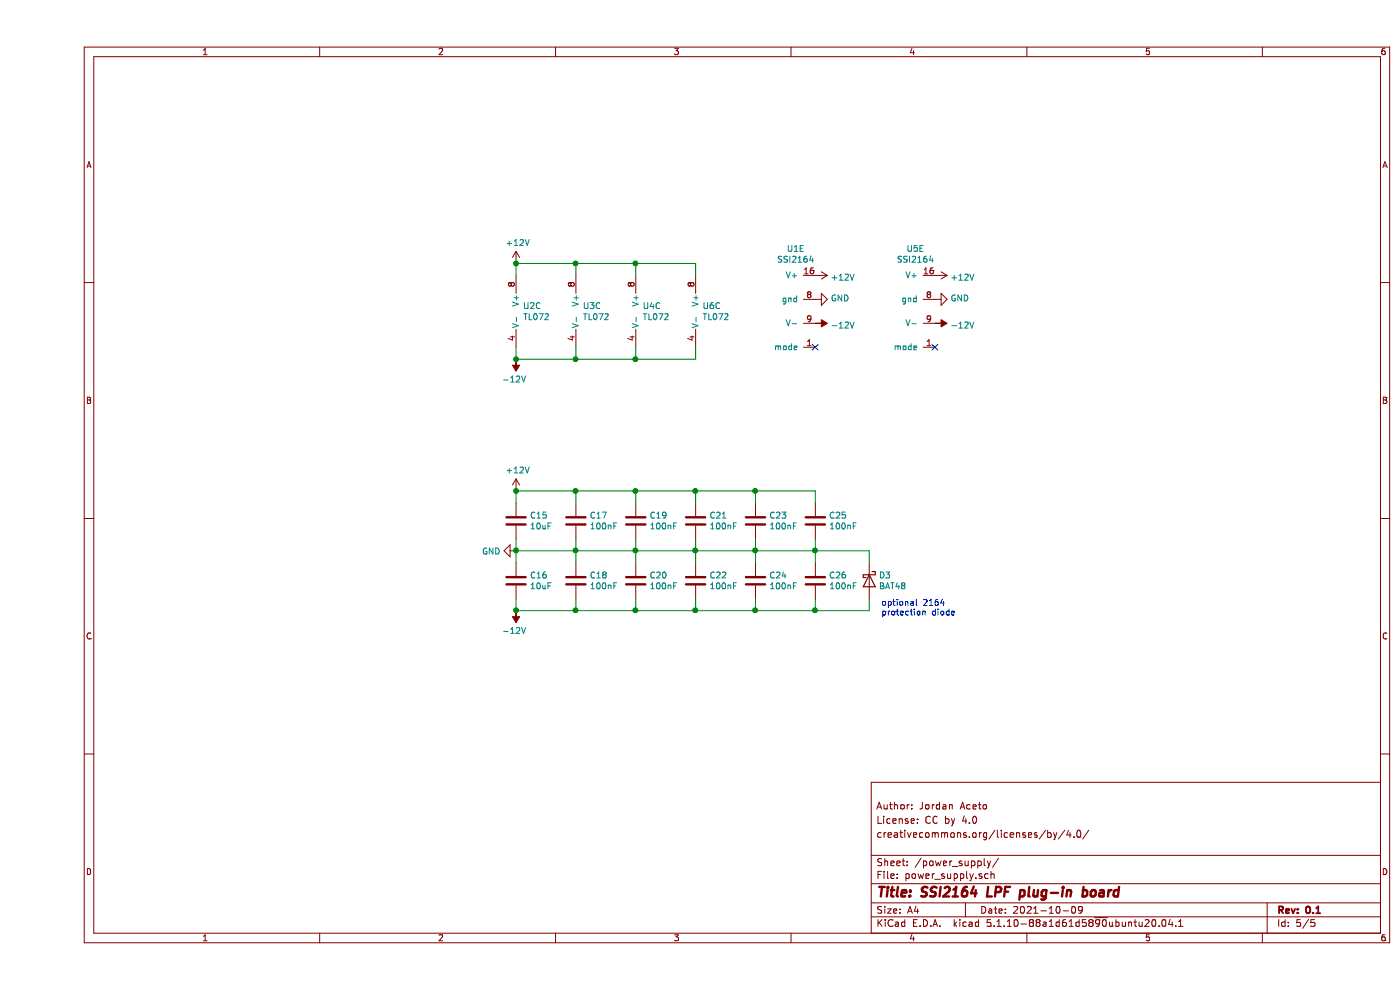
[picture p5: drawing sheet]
EESchema Schematic File Version 4
EELAYER 30 0
EELAYER END
$Descr A4 11693 8268
encoding utf-8
Sheet 5 5
Title "SSI2164 LPF plug-in board"
Date "2021-10-09"
Rev "0.1"
Comp ""
Comment1 "creativecommons.org/licenses/by/4.0/"
Comment2 "License: CC by 4.0"
Comment3 "Author: Jordan Aceto"
Comment4 ""
$EndDescr
$Comp
L Amplifier_Operational:TL072 U2
U 3 1
P 4100 2600
F 0 "U2" H 4058 2646 50  0000 L CNN
F 1 "TL072" H 4058 2555 50  0000 L CNN
F 2 "Package_SO:SOIC-8_3.9x4.9mm_P1.27mm" H 4100 2600 50  0001 C CNN
F 3 "http://www.ti.com/lit/ds/symlink/tl071.pdf" H 4100 2600 50  0001 C CNN
	3    4100 2600
	1    0    0    -1  
$EndComp
$Comp
L Amplifier_Operational:TL072 U3
U 3 1
P 4600 2600
F 0 "U3" H 4558 2646 50  0000 L CNN
F 1 "TL072" H 4558 2555 50  0000 L CNN
F 2 "Package_SO:SOIC-8_3.9x4.9mm_P1.27mm" H 4600 2600 50  0001 C CNN
F 3 "http://www.ti.com/lit/ds/symlink/tl071.pdf" H 4600 2600 50  0001 C CNN
	3    4600 2600
	1    0    0    -1  
$EndComp
$Comp
L Amplifier_Operational:TL072 U4
U 3 1
P 5100 2600
F 0 "U4" H 5058 2646 50  0000 L CNN
F 1 "TL072" H 5058 2555 50  0000 L CNN
F 2 "Package_SO:SOIC-8_3.9x4.9mm_P1.27mm" H 5100 2600 50  0001 C CNN
F 3 "http://www.ti.com/lit/ds/symlink/tl071.pdf" H 5100 2600 50  0001 C CNN
	3    5100 2600
	1    0    0    -1  
$EndComp
$Comp
L Amplifier_Operational:TL072 U6
U 3 1
P 5600 2600
F 0 "U6" H 5558 2646 50  0000 L CNN
F 1 "TL072" H 5558 2555 50  0000 L CNN
F 2 "Package_SO:SOIC-8_3.9x4.9mm_P1.27mm" H 5600 2600 50  0001 C CNN
F 3 "http://www.ti.com/lit/ds/symlink/tl071.pdf" H 5600 2600 50  0001 C CNN
	3    5600 2600
	1    0    0    -1  
$EndComp
$Comp
L lpf_parts:SSM2164 U1
U 5 1
P 6400 2500
F 0 "U1" H 6337 2925 50  0000 C CNN
F 1 "SSI2164" H 6337 2834 50  0000 C CNN
F 2 "Package_SO:SOIC-16_3.9x9.9mm_P1.27mm" H 6500 2700 50  0001 C CNN
F 3 "" H 6500 2700 50  0001 C CNN
	5    6400 2500
	1    0    0    -1  
$EndComp
Wire Wire Line
	5500 2300 5500 2200
Wire Wire Line
	5500 2200 5000 2200
Wire Wire Line
	4000 2200 4000 2300
Wire Wire Line
	4500 2300 4500 2200
Connection ~ 4500 2200
Wire Wire Line
	4500 2200 4000 2200
Wire Wire Line
	5000 2300 5000 2200
Connection ~ 5000 2200
Wire Wire Line
	5000 2200 4500 2200
Wire Wire Line
	4000 2900 4000 3000
Wire Wire Line
	4000 3000 4500 3000
Wire Wire Line
	5500 3000 5500 2900
Wire Wire Line
	5000 2900 5000 3000
Connection ~ 5000 3000
Wire Wire Line
	5000 3000 5500 3000
Wire Wire Line
	4500 2900 4500 3000
Connection ~ 4500 3000
Wire Wire Line
	4500 3000 5000 3000
$Comp
L power:+12V #PWR026
U 1 1
P 4000 2200
F 0 "#PWR026" H 4000 2050 50  0001 C CNN
F 1 "+12V" H 4015 2373 50  0000 C CNN
F 2 "" H 4000 2200 50  0001 C CNN
F 3 "" H 4000 2200 50  0001 C CNN
	1    4000 2200
	1    0    0    -1  
$EndComp
Connection ~ 4000 2200
$Comp
L power:-12V #PWR027
U 1 1
P 4000 3000
F 0 "#PWR027" H 4000 3100 50  0001 C CNN
F 1 "-12V" H 4015 3173 50  0000 C CNN
F 2 "" H 4000 3000 50  0001 C CNN
F 3 "" H 4000 3000 50  0001 C CNN
	1    4000 3000
	-1   0    0    1   
$EndComp
Connection ~ 4000 3000
$Comp
L power:-12V #PWR033
U 1 1
P 6500 2700
F 0 "#PWR033" H 6500 2800 50  0001 C CNN
F 1 "-12V" V 6515 2828 50  0000 L CNN
F 2 "" H 6500 2700 50  0001 C CNN
F 3 "" H 6500 2700 50  0001 C CNN
	1    6500 2700
	0    1    1    0   
$EndComp
$Comp
L power:+12V #PWR031
U 1 1
P 6500 2300
F 0 "#PWR031" H 6500 2150 50  0001 C CNN
F 1 "+12V" V 6515 2428 50  0000 L CNN
F 2 "" H 6500 2300 50  0001 C CNN
F 3 "" H 6500 2300 50  0001 C CNN
	1    6500 2300
	0    1    1    0   
$EndComp
$Comp
L power:GND #PWR032
U 1 1
P 6500 2500
F 0 "#PWR032" H 6500 2250 50  0001 C CNN
F 1 "GND" V 6505 2372 50  0000 R CNN
F 2 "" H 6500 2500 50  0001 C CNN
F 3 "" H 6500 2500 50  0001 C CNN
	1    6500 2500
	0    -1   -1   0   
$EndComp
$Comp
L Device:C C17
U 1 1
P 4500 4350
F 0 "C17" H 4615 4396 50  0000 L CNN
F 1 "100nF" H 4615 4305 50  0000 L CNN
F 2 "Capacitor_SMD:C_0603_1608Metric" H 4538 4200 50  0001 C CNN
F 3 "~" H 4500 4350 50  0001 C CNN
	1    4500 4350
	1    0    0    -1  
$EndComp
$Comp
L Device:C C18
U 1 1
P 4500 4850
F 0 "C18" H 4615 4896 50  0000 L CNN
F 1 "100nF" H 4615 4805 50  0000 L CNN
F 2 "Capacitor_SMD:C_0603_1608Metric" H 4538 4700 50  0001 C CNN
F 3 "~" H 4500 4850 50  0001 C CNN
	1    4500 4850
	1    0    0    -1  
$EndComp
$Comp
L Device:C C19
U 1 1
P 5000 4350
F 0 "C19" H 5115 4396 50  0000 L CNN
F 1 "100nF" H 5115 4305 50  0000 L CNN
F 2 "Capacitor_SMD:C_0603_1608Metric" H 5038 4200 50  0001 C CNN
F 3 "~" H 5000 4350 50  0001 C CNN
	1    5000 4350
	1    0    0    -1  
$EndComp
$Comp
L Device:C C20
U 1 1
P 5000 4850
F 0 "C20" H 5115 4896 50  0000 L CNN
F 1 "100nF" H 5115 4805 50  0000 L CNN
F 2 "Capacitor_SMD:C_0603_1608Metric" H 5038 4700 50  0001 C CNN
F 3 "~" H 5000 4850 50  0001 C CNN
	1    5000 4850
	1    0    0    -1  
$EndComp
$Comp
L Device:C C21
U 1 1
P 5500 4350
F 0 "C21" H 5615 4396 50  0000 L CNN
F 1 "100nF" H 5615 4305 50  0000 L CNN
F 2 "Capacitor_SMD:C_0603_1608Metric" H 5538 4200 50  0001 C CNN
F 3 "~" H 5500 4350 50  0001 C CNN
	1    5500 4350
	1    0    0    -1  
$EndComp
$Comp
L Device:C C22
U 1 1
P 5500 4850
F 0 "C22" H 5615 4896 50  0000 L CNN
F 1 "100nF" H 5615 4805 50  0000 L CNN
F 2 "Capacitor_SMD:C_0603_1608Metric" H 5538 4700 50  0001 C CNN
F 3 "~" H 5500 4850 50  0001 C CNN
	1    5500 4850
	1    0    0    -1  
$EndComp
$Comp
L Device:C C23
U 1 1
P 6000 4350
F 0 "C23" H 6115 4396 50  0000 L CNN
F 1 "100nF" H 6115 4305 50  0000 L CNN
F 2 "Capacitor_SMD:C_0603_1608Metric" H 6038 4200 50  0001 C CNN
F 3 "~" H 6000 4350 50  0001 C CNN
	1    6000 4350
	1    0    0    -1  
$EndComp
$Comp
L Device:C C24
U 1 1
P 6000 4850
F 0 "C24" H 6115 4896 50  0000 L CNN
F 1 "100nF" H 6115 4805 50  0000 L CNN
F 2 "Capacitor_SMD:C_0603_1608Metric" H 6038 4700 50  0001 C CNN
F 3 "~" H 6000 4850 50  0001 C CNN
	1    6000 4850
	1    0    0    -1  
$EndComp
$Comp
L Device:C C25
U 1 1
P 6500 4350
F 0 "C25" H 6615 4396 50  0000 L CNN
F 1 "100nF" H 6615 4305 50  0000 L CNN
F 2 "Capacitor_SMD:C_0603_1608Metric" H 6538 4200 50  0001 C CNN
F 3 "~" H 6500 4350 50  0001 C CNN
	1    6500 4350
	1    0    0    -1  
$EndComp
$Comp
L Device:C C26
U 1 1
P 6500 4850
F 0 "C26" H 6615 4896 50  0000 L CNN
F 1 "100nF" H 6615 4805 50  0000 L CNN
F 2 "Capacitor_SMD:C_0603_1608Metric" H 6538 4700 50  0001 C CNN
F 3 "~" H 6500 4850 50  0001 C CNN
	1    6500 4850
	1    0    0    -1  
$EndComp
$Comp
L Device:C C15
U 1 1
P 4000 4350
F 0 "C15" H 4115 4396 50  0000 L CNN
F 1 "10uF" H 4115 4305 50  0000 L CNN
F 2 "Capacitor_SMD:C_0805_2012Metric" H 4038 4200 50  0001 C CNN
F 3 "~" H 4000 4350 50  0001 C CNN
	1    4000 4350
	1    0    0    -1  
$EndComp
$Comp
L Device:C C16
U 1 1
P 4000 4850
F 0 "C16" H 4115 4896 50  0000 L CNN
F 1 "10uF" H 4115 4805 50  0000 L CNN
F 2 "Capacitor_SMD:C_0805_2012Metric" H 4038 4700 50  0001 C CNN
F 3 "~" H 4000 4850 50  0001 C CNN
	1    4000 4850
	1    0    0    -1  
$EndComp
Wire Wire Line
	6500 4200 6500 4100
Wire Wire Line
	6500 4100 6000 4100
Wire Wire Line
	4000 4100 4000 4200
Wire Wire Line
	4500 4200 4500 4100
Connection ~ 4500 4100
Wire Wire Line
	4500 4100 4000 4100
Wire Wire Line
	5000 4200 5000 4100
Connection ~ 5000 4100
Wire Wire Line
	5000 4100 4500 4100
Wire Wire Line
	5500 4200 5500 4100
Connection ~ 5500 4100
Wire Wire Line
	5500 4100 5000 4100
Wire Wire Line
	6000 4200 6000 4100
Connection ~ 6000 4100
Wire Wire Line
	6000 4100 5500 4100
Wire Wire Line
	6500 4500 6500 4600
Wire Wire Line
	6500 4600 6000 4600
Wire Wire Line
	4000 4600 4000 4500
Connection ~ 6500 4600
Wire Wire Line
	6500 4600 6500 4700
Wire Wire Line
	4000 4600 4000 4700
Connection ~ 4000 4600
Wire Wire Line
	4500 4600 4500 4500
Connection ~ 4500 4600
Wire Wire Line
	4500 4600 4000 4600
Wire Wire Line
	4500 4600 4500 4700
Wire Wire Line
	5000 4500 5000 4600
Connection ~ 5000 4600
Wire Wire Line
	5000 4600 4500 4600
Wire Wire Line
	5000 4600 5000 4700
Wire Wire Line
	5500 4500 5500 4600
Connection ~ 5500 4600
Wire Wire Line
	5500 4600 5000 4600
Wire Wire Line
	5500 4600 5500 4700
Wire Wire Line
	6000 4500 6000 4600
Connection ~ 6000 4600
Wire Wire Line
	6000 4600 5500 4600
Wire Wire Line
	6000 4600 6000 4700
Wire Wire Line
	6500 5000 6500 5100
Wire Wire Line
	6500 5100 6000 5100
Wire Wire Line
	4000 5100 4000 5000
Wire Wire Line
	4500 5000 4500 5100
Connection ~ 4500 5100
Wire Wire Line
	4500 5100 4000 5100
Wire Wire Line
	5000 5000 5000 5100
Connection ~ 5000 5100
Wire Wire Line
	5000 5100 4500 5100
Wire Wire Line
	5500 5000 5500 5100
Connection ~ 5500 5100
Wire Wire Line
	5500 5100 5000 5100
Wire Wire Line
	6000 5000 6000 5100
Connection ~ 6000 5100
Wire Wire Line
	6000 5100 5500 5100
$Comp
L power:-12V #PWR030
U 1 1
P 4000 5100
F 0 "#PWR030" H 4000 5200 50  0001 C CNN
F 1 "-12V" H 4015 5273 50  0000 C CNN
F 2 "" H 4000 5100 50  0001 C CNN
F 3 "" H 4000 5100 50  0001 C CNN
	1    4000 5100
	-1   0    0    1   
$EndComp
Connection ~ 4000 5100
$Comp
L power:+12V #PWR028
U 1 1
P 4000 4100
F 0 "#PWR028" H 4000 3950 50  0001 C CNN
F 1 "+12V" H 4015 4273 50  0000 C CNN
F 2 "" H 4000 4100 50  0001 C CNN
F 3 "" H 4000 4100 50  0001 C CNN
	1    4000 4100
	1    0    0    -1  
$EndComp
Connection ~ 4000 4100
$Comp
L power:GND #PWR029
U 1 1
P 4000 4600
F 0 "#PWR029" H 4000 4350 50  0001 C CNN
F 1 "GND" V 4005 4472 50  0000 R CNN
F 2 "" H 4000 4600 50  0001 C CNN
F 3 "" H 4000 4600 50  0001 C CNN
	1    4000 4600
	0    1    1    0   
$EndComp
$Comp
L Device:D_Schottky D3
U 1 1
P 6950 4850
F 0 "D3" V 6904 4930 50  0000 L CNN
F 1 "BAT48" V 6995 4930 50  0000 L CNN
F 2 "Diode_SMD:D_SOD-123" H 6950 4850 50  0001 C CNN
F 3 "~" H 6950 4850 50  0001 C CNN
	1    6950 4850
	0    1    1    0   
$EndComp
Wire Wire Line
	6950 4700 6950 4600
Wire Wire Line
	6950 4600 6500 4600
Wire Wire Line
	6950 5000 6950 5100
Wire Wire Line
	6950 5100 6500 5100
Connection ~ 6500 5100
Text Notes 7050 5150 0    50   ~ 0
optional 2164\nprotection diode
NoConn ~ 6500 2900
$Comp
L lpf_parts:SSM2164 U5
U 5 1
P 7400 2500
F 0 "U5" H 7337 2925 50  0000 C CNN
F 1 "SSI2164" H 7337 2834 50  0000 C CNN
F 2 "Package_SO:SOIC-16_3.9x9.9mm_P1.27mm" H 7500 2700 50  0001 C CNN
F 3 "" H 7500 2700 50  0001 C CNN
	5    7400 2500
	1    0    0    -1  
$EndComp
$Comp
L power:-12V #PWR036
U 1 1
P 7500 2700
F 0 "#PWR036" H 7500 2800 50  0001 C CNN
F 1 "-12V" V 7515 2828 50  0000 L CNN
F 2 "" H 7500 2700 50  0001 C CNN
F 3 "" H 7500 2700 50  0001 C CNN
	1    7500 2700
	0    1    1    0   
$EndComp
$Comp
L power:+12V #PWR034
U 1 1
P 7500 2300
F 0 "#PWR034" H 7500 2150 50  0001 C CNN
F 1 "+12V" V 7515 2428 50  0000 L CNN
F 2 "" H 7500 2300 50  0001 C CNN
F 3 "" H 7500 2300 50  0001 C CNN
	1    7500 2300
	0    1    1    0   
$EndComp
$Comp
L power:GND #PWR035
U 1 1
P 7500 2500
F 0 "#PWR035" H 7500 2250 50  0001 C CNN
F 1 "GND" V 7505 2372 50  0000 R CNN
F 2 "" H 7500 2500 50  0001 C CNN
F 3 "" H 7500 2500 50  0001 C CNN
	1    7500 2500
	0    -1   -1   0   
$EndComp
NoConn ~ 7500 2900
$EndSCHEMATC
